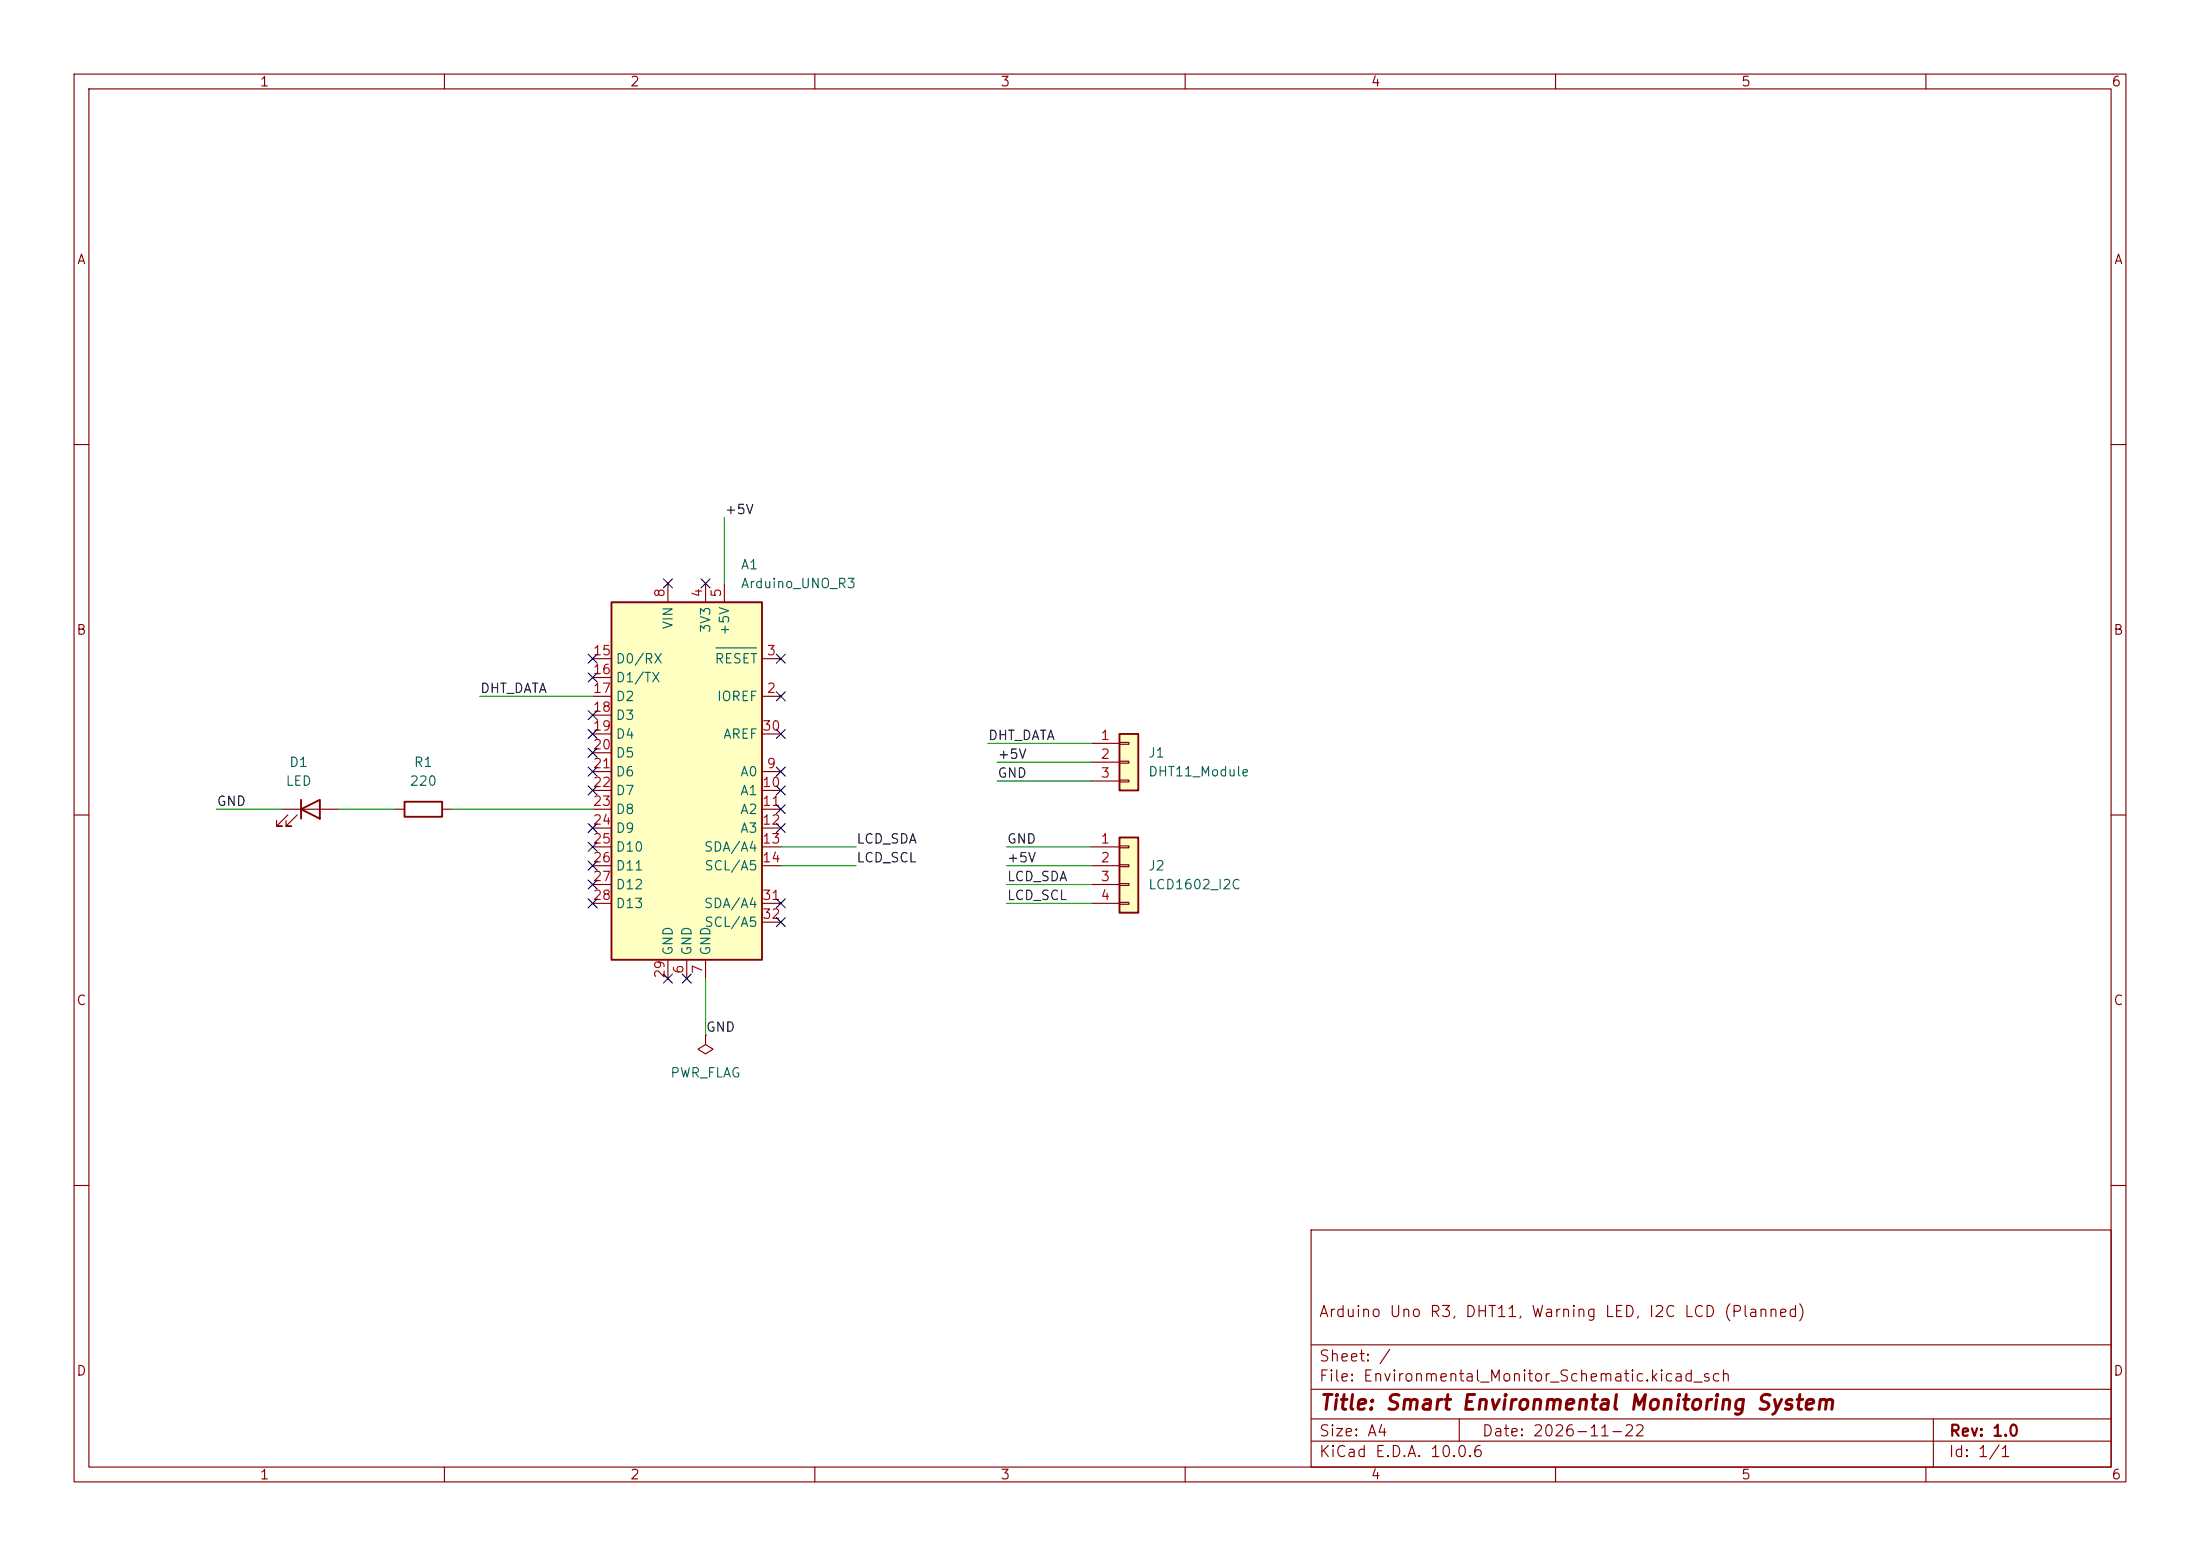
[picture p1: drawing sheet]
(kicad_sch
 (version 20260306)
 (generator "eeschema")
 (generator_version "10.0")
 (paper "A4")
 (title_block
  (title "Smart Environmental Monitoring System")
  (date "2026-11-22")
  (rev "1.0")
  (comment 1 "Arduino Uno R3, DHT11, Warning LED, I2C LCD (Planned)"))
 (lib_symbols
  (symbol "Connector_Generic:Conn_01x03"
   (pin_names
    (offset 1.016) (hide yes)) (exclude_from_sim no) (in_bom yes) (on_board yes)
   (in_pos_files yes)
   (duplicate_pin_numbers_are_jumpers no)
   (property "Reference" "J" (at 0 5.08 0) (show_name no) (do_not_autoplace no) (effects (font (size 1.27 1.27))))
   (property "Value" "Conn_01x03" (at 0 -5.08 0) (show_name no) (do_not_autoplace no) (effects (font (size 1.27 1.27))))
   (property "Footprint" "" (at 0 0 0) (show_name no) (do_not_autoplace no) (hide yes) (effects (font (size 1.27 1.27))))
   (property "Datasheet" "" (at 0 0 0) (show_name no) (do_not_autoplace no) (hide yes) (effects (font (size 1.27 1.27))))
   (property "Description" "Generic connector, single row, 01x03, script generated (kicad-library-utils/schlib/autogen/connector/)" (at 0 0 0) (show_name no) (do_not_autoplace no) (hide yes) (effects (font (size 1.27 1.27))))
   (symbol "Conn_01x03_1_1"
    (rectangle (start -1.27 3.81) (end 1.27 -3.81) (stroke (width 0.254) (type default)) (fill (type background)))
    (rectangle (start -1.27 2.667) (end 0 2.413) (stroke (width 0.1524) (type default)) (fill (type none)))
    (rectangle (start -1.27 0.127) (end 0 -0.127) (stroke (width 0.1524) (type default)) (fill (type none)))
    (rectangle (start -1.27 -2.413) (end 0 -2.667) (stroke (width 0.1524) (type default)) (fill (type none)))
    (pin passive line (at -5.08 2.54 0) (length 3.81) (name "Pin_1" (effects (font (size 1.27 1.27)))) (number "1" (effects (font (size 1.27 1.27)))))
    (pin passive line (at -5.08 0 0) (length 3.81) (name "Pin_2" (effects (font (size 1.27 1.27)))) (number "2" (effects (font (size 1.27 1.27)))))
    (pin passive line (at -5.08 -2.54 0) (length 3.81) (name "Pin_3" (effects (font (size 1.27 1.27)))) (number "3" (effects (font (size 1.27 1.27))))))
   (embedded_fonts no))
  (symbol "Connector_Generic:Conn_01x04"
   (pin_names
    (offset 1.016) (hide yes)) (exclude_from_sim no) (in_bom yes) (on_board yes)
   (in_pos_files yes)
   (duplicate_pin_numbers_are_jumpers no)
   (property "Reference" "J" (at 0 5.08 0) (show_name no) (do_not_autoplace no) (effects (font (size 1.27 1.27))))
   (property "Value" "Conn_01x04" (at 0 -7.62 0) (show_name no) (do_not_autoplace no) (effects (font (size 1.27 1.27))))
   (property "Footprint" "" (at 0 0 0) (show_name no) (do_not_autoplace no) (hide yes) (effects (font (size 1.27 1.27))))
   (property "Datasheet" "" (at 0 0 0) (show_name no) (do_not_autoplace no) (hide yes) (effects (font (size 1.27 1.27))))
   (property "Description" "Generic connector, single row, 01x04, script generated (kicad-library-utils/schlib/autogen/connector/)" (at 0 0 0) (show_name no) (do_not_autoplace no) (hide yes) (effects (font (size 1.27 1.27))))
   (symbol "Conn_01x04_1_1"
    (rectangle (start -1.27 3.81) (end 1.27 -6.35) (stroke (width 0.254) (type default)) (fill (type background)))
    (rectangle (start -1.27 2.667) (end 0 2.413) (stroke (width 0.1524) (type default)) (fill (type none)))
    (rectangle (start -1.27 0.127) (end 0 -0.127) (stroke (width 0.1524) (type default)) (fill (type none)))
    (rectangle (start -1.27 -2.413) (end 0 -2.667) (stroke (width 0.1524) (type default)) (fill (type none)))
    (rectangle (start -1.27 -4.953) (end 0 -5.207) (stroke (width 0.1524) (type default)) (fill (type none)))
    (pin passive line (at -5.08 2.54 0) (length 3.81) (name "Pin_1" (effects (font (size 1.27 1.27)))) (number "1" (effects (font (size 1.27 1.27)))))
    (pin passive line (at -5.08 0 0) (length 3.81) (name "Pin_2" (effects (font (size 1.27 1.27)))) (number "2" (effects (font (size 1.27 1.27)))))
    (pin passive line (at -5.08 -2.54 0) (length 3.81) (name "Pin_3" (effects (font (size 1.27 1.27)))) (number "3" (effects (font (size 1.27 1.27)))))
    (pin passive line (at -5.08 -5.08 0) (length 3.81) (name "Pin_4" (effects (font (size 1.27 1.27)))) (number "4" (effects (font (size 1.27 1.27))))))
   (embedded_fonts no))
  (symbol "Device:LED"
   (pin_numbers (hide yes))
   (pin_names
    (offset 1.016) (hide yes)) (exclude_from_sim no) (in_bom yes) (on_board yes)
   (in_pos_files yes)
   (duplicate_pin_numbers_are_jumpers no)
   (property "Reference" "D" (at 0 2.54 0) (show_name no) (do_not_autoplace no) (effects (font (size 1.27 1.27))))
   (property "Value" "LED" (at 0 -2.54 0) (show_name no) (do_not_autoplace no) (effects (font (size 1.27 1.27))))
   (property "Footprint" "" (at 0 0 0) (show_name no) (do_not_autoplace no) (hide yes) (effects (font (size 1.27 1.27))))
   (property "Datasheet" "" (at 0 0 0) (show_name no) (do_not_autoplace no) (hide yes) (effects (font (size 1.27 1.27))))
   (property "Description" "Light emitting diode" (at 0 0 0) (show_name no) (do_not_autoplace no) (hide yes) (effects (font (size 1.27 1.27))))
   (property "Sim.Pins" "1=K 2=A" (at 0 0 0) (show_name no) (do_not_autoplace no) (hide yes) (effects (font (size 1.27 1.27))))
   (symbol "LED_0_1"
    (polyline (pts (xy -3.048 -0.762) (xy -4.572 -2.286) (xy -3.81 -2.286) (xy -4.572 -2.286) (xy -4.572 -1.524)) (stroke (width 0) (type default)) (fill (type none)))
    (polyline (pts (xy -1.778 -0.762) (xy -3.302 -2.286) (xy -2.54 -2.286) (xy -3.302 -2.286) (xy -3.302 -1.524)) (stroke (width 0) (type default)) (fill (type none)))
    (polyline (pts (xy -1.27 0) (xy 1.27 0)) (stroke (width 0) (type default)) (fill (type none)))
    (polyline (pts (xy -1.27 -1.27) (xy -1.27 1.27)) (stroke (width 0.254) (type default)) (fill (type none)))
    (polyline (pts (xy 1.27 -1.27) (xy 1.27 1.27) (xy -1.27 0) (xy 1.27 -1.27)) (stroke (width 0.254) (type default)) (fill (type none))))
   (symbol "LED_1_1"
    (pin passive line (at -3.81 0 0) (length 2.54) (name "K" (effects (font (size 1.27 1.27)))) (number "1" (effects (font (size 1.27 1.27)))))
    (pin passive line (at 3.81 0 180) (length 2.54) (name "A" (effects (font (size 1.27 1.27)))) (number "2" (effects (font (size 1.27 1.27))))))
   (embedded_fonts no))
  (symbol "Device:R"
   (pin_numbers (hide yes))
   (pin_names
    (offset 0)) (exclude_from_sim no) (in_bom yes) (on_board yes)
   (in_pos_files yes)
   (duplicate_pin_numbers_are_jumpers no)
   (property "Reference" "R" (at 2.032 0 90) (show_name no) (do_not_autoplace no) (effects (font (size 1.27 1.27))))
   (property "Value" "R" (at 0 0 90) (show_name no) (do_not_autoplace no) (effects (font (size 1.27 1.27))))
   (property "Footprint" "" (at -1.778 0 90) (show_name no) (do_not_autoplace no) (hide yes) (effects (font (size 1.27 1.27))))
   (property "Datasheet" "" (at 0 0 0) (show_name no) (do_not_autoplace no) (hide yes) (effects (font (size 1.27 1.27))))
   (property "Description" "Resistor" (at 0 0 0) (show_name no) (do_not_autoplace no) (hide yes) (effects (font (size 1.27 1.27))))
   (symbol "R_0_1"
    (rectangle (start -1.016 -2.54) (end 1.016 2.54) (stroke (width 0.254) (type default)) (fill (type none))))
   (symbol "R_1_1"
    (pin passive line (at 0 3.81 270) (length 1.27) (name "" (effects (font (size 1.27 1.27)))) (number "1" (effects (font (size 1.27 1.27)))))
    (pin passive line (at 0 -3.81 90) (length 1.27) (name "" (effects (font (size 1.27 1.27)))) (number "2" (effects (font (size 1.27 1.27))))))
   (embedded_fonts no))
  (symbol "MCU_Module:Arduino_UNO_R3" (exclude_from_sim no) (in_bom yes) (on_board yes)
   (in_pos_files yes)
   (duplicate_pin_numbers_are_jumpers no)
   (property "Reference" "A" (at -10.16 23.495 0) (show_name no) (do_not_autoplace no) (effects (font (size 1.27 1.27)) (justify left bottom)))
   (property "Value" "Arduino_UNO_R3" (at 5.08 -26.67 0) (show_name no) (do_not_autoplace no) (effects (font (size 1.27 1.27)) (justify left top)))
   (property "Footprint" "Module:Arduino_UNO_R3" (at 0 0 0) (show_name no) (do_not_autoplace no) (hide yes) (effects (font (size 1.27 1.27)
    (italic yes))))
   (property "Datasheet" "https://www.arduino.cc/en/Main/arduinoBoardUno" (at 0 0 0) (show_name no) (do_not_autoplace no) (hide yes) (effects (font (size 1.27 1.27))))
   (property "Description" "Arduino UNO Microcontroller Module, release 3" (at 0 0 0) (show_name no) (do_not_autoplace no) (hide yes) (effects (font (size 1.27 1.27))))
   (symbol "Arduino_UNO_R3_0_1"
    (rectangle (start -10.16 22.86) (end 10.16 -25.4) (stroke (width 0.254) (type default)) (fill (type background))))
   (symbol "Arduino_UNO_R3_1_1"
    (pin no_connect line (at -10.16 -20.32 0) (length 2.54) (hide yes) (name "NC" (effects (font (size 1.27 1.27)))) (number "1" (effects (font (size 1.27 1.27)))))
    (pin output line (at 12.7 10.16 180) (length 2.54) (name "IOREF" (effects (font (size 1.27 1.27)))) (number "2" (effects (font (size 1.27 1.27)))))
    (pin input line (at 12.7 15.24 180) (length 2.54) (name "~{RESET}" (effects (font (size 1.27 1.27)))) (number "3" (effects (font (size 1.27 1.27)))))
    (pin power_out line (at 2.54 25.4 270) (length 2.54) (name "3V3" (effects (font (size 1.27 1.27)))) (number "4" (effects (font (size 1.27 1.27)))))
    (pin power_out line (at 5.08 25.4 270) (length 2.54) (name "+5V" (effects (font (size 1.27 1.27)))) (number "5" (effects (font (size 1.27 1.27)))))
    (pin power_in line (at 0 -27.94 90) (length 2.54) (name "GND" (effects (font (size 1.27 1.27)))) (number "6" (effects (font (size 1.27 1.27)))))
    (pin power_in line (at 2.54 -27.94 90) (length 2.54) (name "GND" (effects (font (size 1.27 1.27)))) (number "7" (effects (font (size 1.27 1.27)))))
    (pin power_in line (at -2.54 25.4 270) (length 2.54) (name "VIN" (effects (font (size 1.27 1.27)))) (number "8" (effects (font (size 1.27 1.27)))))
    (pin bidirectional line (at 12.7 0 180) (length 2.54) (name "A0" (effects (font (size 1.27 1.27)))) (number "9" (effects (font (size 1.27 1.27)))))
    (pin bidirectional line (at 12.7 -2.54 180) (length 2.54) (name "A1" (effects (font (size 1.27 1.27)))) (number "10" (effects (font (size 1.27 1.27)))))
    (pin bidirectional line (at 12.7 -5.08 180) (length 2.54) (name "A2" (effects (font (size 1.27 1.27)))) (number "11" (effects (font (size 1.27 1.27)))))
    (pin bidirectional line (at 12.7 -7.62 180) (length 2.54) (name "A3" (effects (font (size 1.27 1.27)))) (number "12" (effects (font (size 1.27 1.27)))))
    (pin bidirectional line (at 12.7 -10.16 180) (length 2.54) (name "SDA/A4" (effects (font (size 1.27 1.27)))) (number "13" (effects (font (size 1.27 1.27)))))
    (pin bidirectional line (at 12.7 -12.7 180) (length 2.54) (name "SCL/A5" (effects (font (size 1.27 1.27)))) (number "14" (effects (font (size 1.27 1.27)))))
    (pin bidirectional line (at -12.7 15.24 0) (length 2.54) (name "D0/RX" (effects (font (size 1.27 1.27)))) (number "15" (effects (font (size 1.27 1.27)))))
    (pin bidirectional line (at -12.7 12.7 0) (length 2.54) (name "D1/TX" (effects (font (size 1.27 1.27)))) (number "16" (effects (font (size 1.27 1.27)))))
    (pin bidirectional line (at -12.7 10.16 0) (length 2.54) (name "D2" (effects (font (size 1.27 1.27)))) (number "17" (effects (font (size 1.27 1.27)))))
    (pin bidirectional line (at -12.7 7.62 0) (length 2.54) (name "D3" (effects (font (size 1.27 1.27)))) (number "18" (effects (font (size 1.27 1.27)))))
    (pin bidirectional line (at -12.7 5.08 0) (length 2.54) (name "D4" (effects (font (size 1.27 1.27)))) (number "19" (effects (font (size 1.27 1.27)))))
    (pin bidirectional line (at -12.7 2.54 0) (length 2.54) (name "D5" (effects (font (size 1.27 1.27)))) (number "20" (effects (font (size 1.27 1.27)))))
    (pin bidirectional line (at -12.7 0 0) (length 2.54) (name "D6" (effects (font (size 1.27 1.27)))) (number "21" (effects (font (size 1.27 1.27)))))
    (pin bidirectional line (at -12.7 -2.54 0) (length 2.54) (name "D7" (effects (font (size 1.27 1.27)))) (number "22" (effects (font (size 1.27 1.27)))))
    (pin bidirectional line (at -12.7 -5.08 0) (length 2.54) (name "D8" (effects (font (size 1.27 1.27)))) (number "23" (effects (font (size 1.27 1.27)))))
    (pin bidirectional line (at -12.7 -7.62 0) (length 2.54) (name "D9" (effects (font (size 1.27 1.27)))) (number "24" (effects (font (size 1.27 1.27)))))
    (pin bidirectional line (at -12.7 -10.16 0) (length 2.54) (name "D10" (effects (font (size 1.27 1.27)))) (number "25" (effects (font (size 1.27 1.27)))))
    (pin bidirectional line (at -12.7 -12.7 0) (length 2.54) (name "D11" (effects (font (size 1.27 1.27)))) (number "26" (effects (font (size 1.27 1.27)))))
    (pin bidirectional line (at -12.7 -15.24 0) (length 2.54) (name "D12" (effects (font (size 1.27 1.27)))) (number "27" (effects (font (size 1.27 1.27)))))
    (pin bidirectional line (at -12.7 -17.78 0) (length 2.54) (name "D13" (effects (font (size 1.27 1.27)))) (number "28" (effects (font (size 1.27 1.27)))))
    (pin power_in line (at -2.54 -27.94 90) (length 2.54) (name "GND" (effects (font (size 1.27 1.27)))) (number "29" (effects (font (size 1.27 1.27)))))
    (pin input line (at 12.7 5.08 180) (length 2.54) (name "AREF" (effects (font (size 1.27 1.27)))) (number "30" (effects (font (size 1.27 1.27)))))
    (pin bidirectional line (at 12.7 -17.78 180) (length 2.54) (name "SDA/A4" (effects (font (size 1.27 1.27)))) (number "31" (effects (font (size 1.27 1.27)))))
    (pin bidirectional line (at 12.7 -20.32 180) (length 2.54) (name "SCL/A5" (effects (font (size 1.27 1.27)))) (number "32" (effects (font (size 1.27 1.27))))))
   (embedded_fonts no))
  (symbol "power:PWR_FLAG"
   (power global)
   (pin_numbers (hide yes))
   (pin_names
    (offset 0) (hide yes)) (exclude_from_sim no) (in_bom yes) (on_board yes)
   (in_pos_files yes)
   (duplicate_pin_numbers_are_jumpers no)
   (property "Reference" "#FLG" (at 0 1.905 0) (show_name no) (do_not_autoplace no) (hide yes) (effects (font (size 1.27 1.27))))
   (property "Value" "PWR_FLAG" (at 0 3.81 0) (show_name no) (do_not_autoplace no) (effects (font (size 1.27 1.27))))
   (property "Footprint" "" (at 0 0 0) (show_name no) (do_not_autoplace no) (hide yes) (effects (font (size 1.27 1.27))))
   (property "Datasheet" "" (at 0 0 0) (show_name no) (do_not_autoplace no) (hide yes) (effects (font (size 1.27 1.27))))
   (property "Description" "Special symbol for telling ERC where power comes from" (at 0 0 0) (show_name no) (do_not_autoplace no) (hide yes) (effects (font (size 1.27 1.27))))
   (symbol "PWR_FLAG_0_0"
    (pin power_out line (at 0 0 90) (length 0) (name "" (effects (font (size 1.27 1.27)))) (number "1" (effects (font (size 1.27 1.27))))))
   (symbol "PWR_FLAG_0_1"
    (polyline (pts (xy 0 0) (xy 0 1.27) (xy -1.016 1.905) (xy 0 2.54) (xy 1.016 1.905) (xy 0 1.27)) (stroke (width 0) (type default)) (fill (type none))))
   (embedded_fonts no)))
 (no_connect
  (at 105.41 109.22))
 (no_connect
  (at 95.25 78.74))
 (no_connect
  (at 80.01 101.6))
 (no_connect
  (at 80.01 91.44))
 (no_connect
  (at 80.01 114.3))
 (no_connect
  (at 80.01 88.9))
 (no_connect
  (at 90.17 78.74))
 (no_connect
  (at 80.01 106.68))
 (no_connect
  (at 105.41 104.14))
 (no_connect
  (at 105.41 99.06))
 (no_connect
  (at 105.41 121.92))
 (no_connect
  (at 105.41 88.9))
 (no_connect
  (at 92.71 132.08))
 (no_connect
  (at 80.01 99.06))
 (no_connect
  (at 80.01 119.38))
 (no_connect
  (at 80.01 104.14))
 (no_connect
  (at 80.01 96.52))
 (no_connect
  (at 90.17 132.08))
 (no_connect
  (at 80.01 111.76))
 (no_connect
  (at 80.01 121.92))
 (no_connect
  (at 105.41 106.68))
 (no_connect
  (at 105.41 124.46))
 (no_connect
  (at 80.01 116.84))
 (no_connect
  (at 105.41 111.76))
 (no_connect
  (at 105.41 93.98))
 (wire
  (pts (xy 105.41 114.3) (xy 115.57 114.3))
  (stroke (width 0) (type default)))
 (wire
  (pts (xy 135.89 114.3) (xy 147.32 114.3))
  (stroke (width 0) (type default)))
 (wire
  (pts (xy 29.21 109.22) (xy 38.1 109.22))
  (stroke (width 0) (type default)))
 (wire
  (pts (xy 135.89 116.84) (xy 147.32 116.84))
  (stroke (width 0) (type default)))
 (wire
  (pts (xy 64.77 93.98) (xy 80.01 93.98))
  (stroke (width 0) (type default)))
 (wire
  (pts (xy 105.41 116.84) (xy 115.57 116.84))
  (stroke (width 0) (type default)))
 (wire
  (pts (xy 135.89 119.38) (xy 147.32 119.38))
  (stroke (width 0) (type default)))
 (wire
  (pts (xy 45.72 109.22) (xy 53.34 109.22))
  (stroke (width 0) (type default)))
 (wire
  (pts (xy 60.96 109.22) (xy 80.01 109.22))
  (stroke (width 0) (type default)))
 (wire
  (pts (xy 97.79 69.85) (xy 97.79 78.74))
  (stroke (width 0) (type default)))
 (wire
  (pts (xy 95.25 132.08) (xy 95.25 139.7))
  (stroke (width 0) (type default)))
 (wire
  (pts (xy 135.89 121.92) (xy 147.32 121.92))
  (stroke (width 0) (type default)))
 (wire
  (pts (xy 133.35 100.33) (xy 147.32 100.33))
  (stroke (width 0) (type default)))
 (wire
  (pts (xy 134.62 102.87) (xy 147.32 102.87))
  (stroke (width 0) (type default)))
 (wire
  (pts (xy 134.62 105.41) (xy 147.32 105.41))
  (stroke (width 0) (type default)))
 (label "DHT_DATA"
  (at 64.77 93.98 0)
  (effects (font (size 1.27 1.27)) (justify left bottom)))
 (label "+5V"
  (at 135.89 116.84 0)
  (effects (font (size 1.27 1.27)) (justify left bottom)))
 (label "GND"
  (at 135.89 114.3 0)
  (effects (font (size 1.27 1.27)) (justify left bottom)))
 (label "LCD_SDA"
  (at 115.57 114.3 0)
  (effects (font (size 1.27 1.27)) (justify left bottom)))
 (label "LCD_SCL"
  (at 115.57 116.84 0)
  (effects (font (size 1.27 1.27)) (justify left bottom)))
 (label "DHT_DATA"
  (at 133.35 100.33 0)
  (effects (font (size 1.27 1.27)) (justify left bottom)))
 (label "GND"
  (at 134.62 105.41 0)
  (effects (font (size 1.27 1.27)) (justify left bottom)))
 (label "LCD_SDA"
  (at 135.89 119.38 0)
  (effects (font (size 1.27 1.27)) (justify left bottom)))
 (label "GND"
  (at 95.25 139.7 0)
  (effects (font (size 1.27 1.27)) (justify left bottom)))
 (label "LCD_SCL"
  (at 135.89 121.92 0)
  (effects (font (size 1.27 1.27)) (justify left bottom)))
 (label "+5V"
  (at 134.62 102.87 0)
  (effects (font (size 1.27 1.27)) (justify left bottom)))
 (label "GND"
  (at 29.21 109.22 0)
  (effects (font (size 1.27 1.27)) (justify left bottom)))
 (label "+5V"
  (at 97.79 69.85 0)
  (effects (font (size 1.27 1.27)) (justify left bottom)))
 (symbol
  (lib_id "Connector_Generic:Conn_01x04")
  (at 152.4 116.84 0)
  (unit 1)
  (body_style 1)
  (exclude_from_sim no)
  (in_bom yes)
  (on_board yes)
  (in_pos_files yes)
  (dnp no)
  (fields_autoplaced yes)
  (property "Reference" "J2" (at 154.94 116.8399 0) (show_name no) (do_not_autoplace no) (effects (font (size 1.27 1.27)) (justify left)))
  (property "Value" "LCD1602_I2C" (at 154.94 119.3799 0) (show_name no) (do_not_autoplace no) (effects (font (size 1.27 1.27)) (justify left)))
  (property "Footprint" "" (at 152.4 116.84 0) (hide yes) (show_name no) (do_not_autoplace no) (effects (font (size 1.27 1.27))))
  (property "Datasheet" "" (at 152.4 116.84 0) (hide yes) (show_name no) (do_not_autoplace no) (effects (font (size 1.27 1.27))))
  (property "Description" "Generic connector, single row, 01x04, script generated (kicad-library-utils/schlib/autogen/connector/)" (at 152.4 116.84 0) (hide yes) (show_name no) (do_not_autoplace no) (effects (font (size 1.27 1.27))))
  (pin "1")
  (pin "2")
  (pin "3")
  (pin "4"))
 (symbol
  (lib_id "MCU_Module:Arduino_UNO_R3")
  (at 92.71 104.14 0)
  (unit 1)
  (body_style 1)
  (exclude_from_sim no)
  (in_bom yes)
  (on_board yes)
  (in_pos_files yes)
  (dnp no)
  (fields_autoplaced yes)
  (property "Reference" "A1" (at 99.9333 76.2 0) (show_name no) (do_not_autoplace no) (effects (font (size 1.27 1.27)) (justify left)))
  (property "Value" "Arduino_UNO_R3" (at 99.9333 78.74 0) (show_name no) (do_not_autoplace no) (effects (font (size 1.27 1.27)) (justify left)))
  (property "Footprint" "Module:Arduino_UNO_R3" (at 92.71 104.14 0) (hide yes) (show_name no) (do_not_autoplace no) (effects (font (size 1.27 1.27)
    (italic yes))))
  (property "Datasheet" "https://www.arduino.cc/en/Main/arduinoBoardUno" (at 92.71 104.14 0) (hide yes) (show_name no) (do_not_autoplace no) (effects (font (size 1.27 1.27))))
  (property "Description" "Arduino UNO Microcontroller Module, release 3" (at 92.71 104.14 0) (hide yes) (show_name no) (do_not_autoplace no) (effects (font (size 1.27 1.27))))
  (pin "21")
  (pin "22")
  (pin "3")
  (pin "2")
  (pin "11")
  (pin "16")
  (pin "20")
  (pin "5")
  (pin "1")
  (pin "13")
  (pin "24")
  (pin "12")
  (pin "25")
  (pin "15")
  (pin "23")
  (pin "9")
  (pin "6")
  (pin "4")
  (pin "17")
  (pin "7")
  (pin "14")
  (pin "8")
  (pin "19")
  (pin "10")
  (pin "18")
  (pin "26")
  (pin "30")
  (pin "31")
  (pin "32")
  (pin "28")
  (pin "27")
  (pin "29"))
 (symbol
  (lib_id "Connector_Generic:Conn_01x03")
  (at 152.4 102.87 0)
  (unit 1)
  (body_style 1)
  (exclude_from_sim no)
  (in_bom yes)
  (on_board yes)
  (in_pos_files yes)
  (dnp no)
  (fields_autoplaced yes)
  (property "Reference" "J1" (at 154.94 101.5999 0) (show_name no) (do_not_autoplace no) (effects (font (size 1.27 1.27)) (justify left)))
  (property "Value" "DHT11_Module" (at 154.94 104.1399 0) (show_name no) (do_not_autoplace no) (effects (font (size 1.27 1.27)) (justify left)))
  (property "Footprint" "Module:Arduino_UNO_R3" (at 152.4 102.87 0) (hide yes) (show_name no) (do_not_autoplace no) (effects (font (size 1.27 1.27))))
  (property "Datasheet" "" (at 152.4 102.87 0) (hide yes) (show_name no) (do_not_autoplace no) (effects (font (size 1.27 1.27))))
  (property "Description" "Generic connector, single row, 01x03, script generated (kicad-library-utils/schlib/autogen/connector/)" (at 152.4 102.87 0) (hide yes) (show_name no) (do_not_autoplace no) (effects (font (size 1.27 1.27))))
  (pin "1")
  (pin "2")
  (pin "3"))
 (symbol
  (lib_id "Device:R")
  (at 57.15 109.22 90)
  (unit 1)
  (body_style 1)
  (exclude_from_sim no)
  (in_bom yes)
  (on_board yes)
  (in_pos_files yes)
  (dnp no)
  (fields_autoplaced yes)
  (property "Reference" "R1" (at 57.15 102.87 90) (show_name no) (do_not_autoplace no) (effects (font (size 1.27 1.27))))
  (property "Value" "220" (at 57.15 105.41 90) (show_name no) (do_not_autoplace no) (effects (font (size 1.27 1.27))))
  (property "Footprint" "" (at 57.15 110.998 90) (hide yes) (show_name no) (do_not_autoplace no) (effects (font (size 1.27 1.27))))
  (property "Datasheet" "" (at 57.15 109.22 0) (hide yes) (show_name no) (do_not_autoplace no) (effects (font (size 1.27 1.27))))
  (property "Description" "Resistor" (at 57.15 109.22 0) (hide yes) (show_name no) (do_not_autoplace no) (effects (font (size 1.27 1.27))))
  (pin "1")
  (pin "2"))
 (symbol
  (lib_id "Device:LED")
  (at 41.91 109.22 0)
  (unit 1)
  (body_style 1)
  (exclude_from_sim no)
  (in_bom yes)
  (on_board yes)
  (in_pos_files yes)
  (dnp no)
  (fields_autoplaced yes)
  (property "Reference" "D1" (at 40.3225 102.87 0) (show_name no) (do_not_autoplace no) (effects (font (size 1.27 1.27))))
  (property "Value" "LED" (at 40.3225 105.41 0) (show_name no) (do_not_autoplace no) (effects (font (size 1.27 1.27))))
  (property "Footprint" "" (at 41.91 109.22 0) (hide yes) (show_name no) (do_not_autoplace no) (effects (font (size 1.27 1.27))))
  (property "Datasheet" "" (at 41.91 109.22 0) (hide yes) (show_name no) (do_not_autoplace no) (effects (font (size 1.27 1.27))))
  (property "Description" "Light emitting diode" (at 41.91 109.22 0) (hide yes) (show_name no) (do_not_autoplace no) (effects (font (size 1.27 1.27))))
  (property "Sim.Pins" "1=K 2=A" (at 41.91 109.22 0) (hide yes) (show_name no) (do_not_autoplace no) (effects (font (size 1.27 1.27))))
  (pin "2")
  (pin "1"))
 (symbol
  (lib_id "power:PWR_FLAG")
  (at 95.25 139.7 180)
  (unit 1)
  (body_style 1)
  (exclude_from_sim no)
  (in_bom yes)
  (on_board yes)
  (in_pos_files yes)
  (dnp no)
  (fields_autoplaced yes)
  (property "Reference" "#FLG01" (at 95.25 141.605 0) (hide yes) (show_name no) (do_not_autoplace no) (effects (font (size 1.27 1.27))))
  (property "Value" "PWR_FLAG" (at 95.25 144.78 0) (show_name no) (do_not_autoplace no) (effects (font (size 1.27 1.27))))
  (property "Footprint" "" (at 95.25 139.7 0) (hide yes) (show_name no) (do_not_autoplace no) (effects (font (size 1.27 1.27))))
  (property "Datasheet" "" (at 95.25 139.7 0) (hide yes) (show_name no) (do_not_autoplace no) (effects (font (size 1.27 1.27))))
  (property "Description" "Special symbol for telling ERC where power comes from" (at 95.25 139.7 0) (hide yes) (show_name no) (do_not_autoplace no) (effects (font (size 1.27 1.27))))
  (pin "1"))
 (sheet_instances
  (path ""
   (page "1")))
 (embedded_fonts no))
